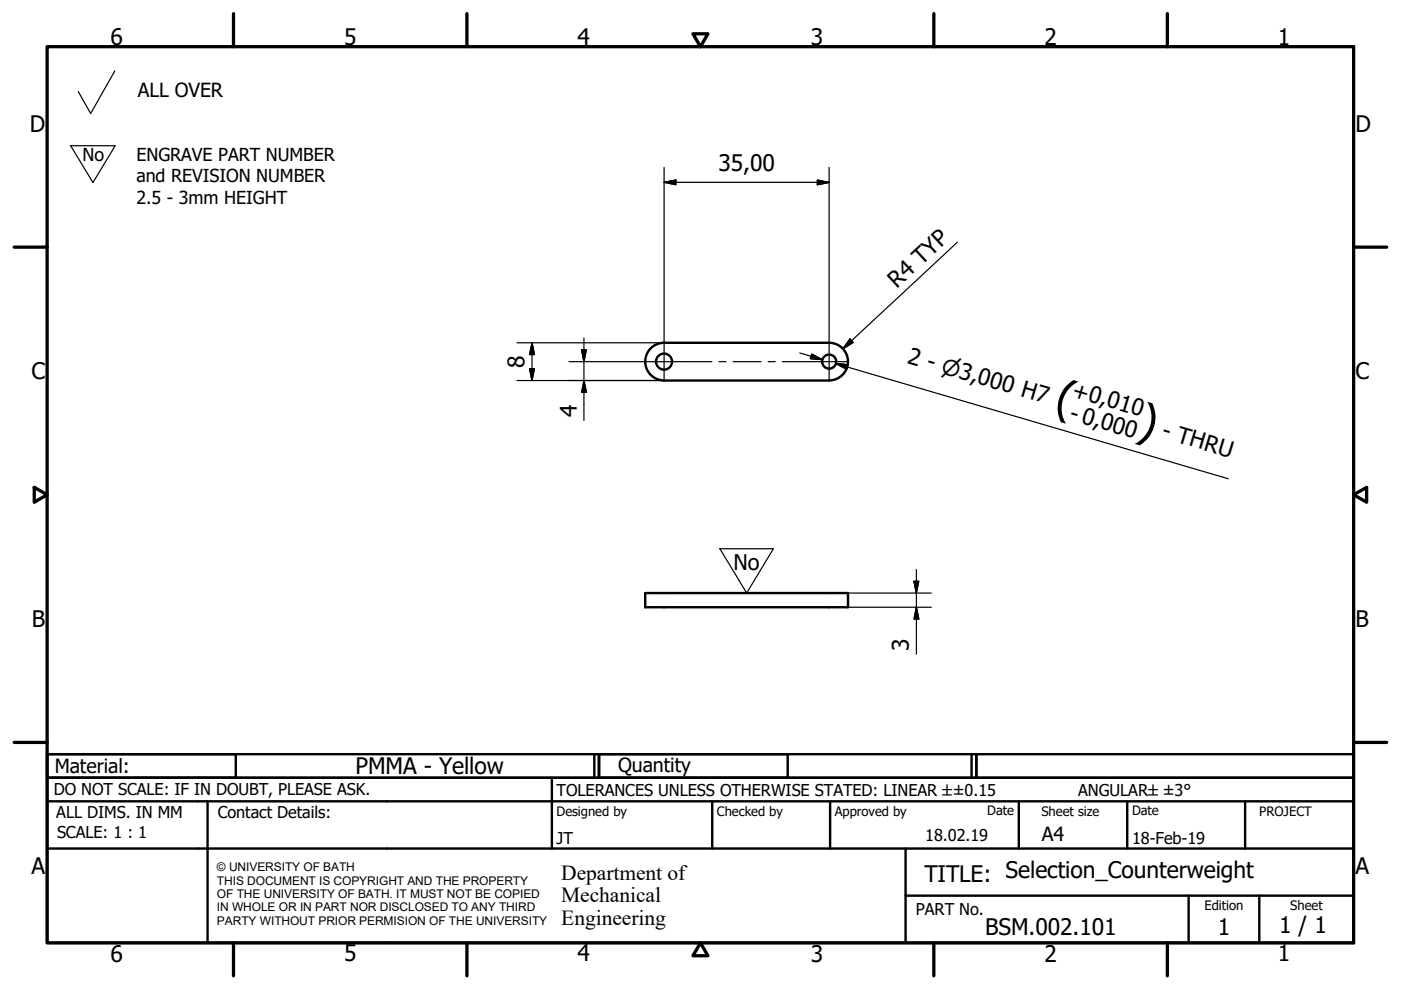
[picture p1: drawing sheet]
<svg xmlns="http://www.w3.org/2000/svg" width="297mm" height="210mm" viewBox="0 0 297 210" stroke-linecap="round" stroke-linejoin="round" font-family="sans-serif">
<!-- layer: Visible (ISO) -->
<g fill="none" stroke="#000" stroke-width=".51">
<path d="M175.8 72.7h-35a4 4 0 0 0-4 4 4 4 0 0 0 4 4h35M175.8 72.7a4 4 0 0 1 4 4 4 4 0 0 1-4 4M136.8 125.7h43v3h-43z"/>
<circle cx="140.8" cy="76.7" r="1.7"/>
<circle cx="175.8" cy="76.7" r="1.49"/>
</g>
<!-- layer: Border (ISO) -->
<g fill="none" stroke="#000" stroke-width=".7">
<path d="M10 9.9h277v190h-277zM49.5 2.9v7M99 2.9v7M146.9 7.2h3.2l-1.6 2.7zM198 2.9v7M247.5 2.9v7M3 52.4h7M287 52.4h7M7.3 103.3l2.7 1.6-2.7 1.6zM287 104.9l2.8-1.6v3.2zM3 157.4h7M287 157.4h7"/>
<path d="M49.5 199.9v7M99 199.9v7M148.5 199.9l1.6 2.7h-3.2zM198 199.9v7M247.5 199.9v7"/>
</g>
<!-- layer: Title (ISO) -->
<g fill="none" stroke="#000" stroke-width=".51">
<path d="M10 159.9h40v5h-40zM10 159.9h117v5h-117zM126 159.9v5M127 159.9h40v5h-40zM127 159.9h80v5h-80zM206 159.9v5M207 159.9h80v5h-80zM10 169.9v-5h277v5M10 169.9h277v30h-277zM10 179.9h277M44 169.9v30M117 164.9v15"/>
<path d="M151 169.9v10M176 169.9v10M192 179.9v20M216 169.9v10M239 169.9v10M264 169.9v10M192 189.9h95M252 189.9v10M267 189.9v10"/>
</g>
<!-- layer: Sketch Geometry (ISO) -->
<path d="M24.4 15l-5.2 9.1-2.6-4.7M15 30.9h9.4l-4.7 7.8zM152.6 116.3h11.4l-5.7 9.4z" fill="none" stroke="#000" stroke-width=".25"/>
<path d="M158.2 135.1h.1" fill="none" stroke="#fff" stroke-width=".21"/>
<!-- layer: Center Mark (ISO) -->
<path d="M140.8 72.5v8.4M175.8 72.7v8" fill="none" stroke="#000" stroke-width=".25"/>
<!-- layer: Centerline (ISO) -->
<path d="M136.6 76.7h14.3M152.4 76.7h1.5M155.4 76.7h6M162.9 76.7h1.5M165.9 76.7h13.9" fill="none" stroke="#000" stroke-width=".25"/>
<!-- layer: Dimension (ISO) -->
<g fill="none" stroke="#000" stroke-width=".25">
<path d="M140.8 38.7l2.5-.5v1zM140.8 38.7h35M140.8 35.5v37M173.3 38.2l2.5 .5-2.5 .5zM175.8 35.5v37.2M203 51.3l-24.3 22.6M109.6 72.7h31.1M112.3 78.2h1l-.5 2.5zM112.8 72.7l.5 2.5h-1zM112.8 72.7v8M120.6 76.7h16M123.3 74.2h1l-.5 2.5z"/>
<path d="M123.8 71.7v17.4M169.6 74.8l4.7 1.5M172.1 75.1l2.2 1.2-2.5-.3zM177.2 77.1l2.6 .2-.3 1zM179.6 77.8l-2.4-.7 83.2 24.4M180.2 71.9l.7 .7-2.2 1.3zM109.6 80.7h31.1M123.8 80.7l.5 2.5h-1zM179.8 128.7h17.7M179.8 125.7h17.7M193.8 123.2h1l-.5 2.5zM194.3 128.7l.5 2.5h-1z"/>
<path d="M194.3 120.7v18"/>
</g>
<g fill="#000" stroke="#000" stroke-width=".25">
<path d="M140.8 38.7l2.5-.5zM140.8 38.7l2.5-.5v1zM173.3 39.2l2.5-.5zM173.3 38.2l2.5 .5-2.5 .5zM112.3 78.2l.5 2.5zM112.3 78.2h1l-.5 2.5zM112.8 72.7l.5 2.5zM112.8 72.7l.5 2.5h-1zM123.3 74.2l.5 2.5zM123.3 74.2h1l-.5 2.5zM171.8 76l2.5 .3zM172.1 75.1l2.2 1.2-2.5-.3z"/>
<path d="M177.2 77.1l2.6 .2zM177.2 77.1l2.6 .2-.3 1zM180.2 71.9l-1.5 2zM180.2 71.9l.7 .7-2.2 1.3zM123.8 80.7l.5 2.5zM123.8 80.7l.5 2.5h-1zM193.8 123.2l.5 2.5zM193.8 123.2h1l-.5 2.5zM194.3 128.7l.5 2.5zM194.3 128.7l.5 2.5h-1z"/>
</g>
<g font-size="9.7">
<text x="223.3" y="87" transform="rotate(16 223.3 87)">(</text>
<text x="240.8" y="92.2" transform="rotate(16 240.8 92.2)">)</text>
</g>
<g font-size="4.8">
<text x="23.4" y="9.5">6</text>
<text x="72.9" y="9.5">5</text>
<text x="122.4" y="9.5">4</text>
<text x="171.9" y="9.5">3</text>
<text x="221.4" y="9.5">2</text>
<text x="270.9" y="9.5">1</text>
<text x="6.3" y="27.9">D</text>
<text x="287.4" y="27.9">D</text>
<text x="152.3" y="36.3">35,00</text>
<text x="190.2" y="61.2" transform="rotate(-43 190.2 61.2)">R4 TYP</text>
<text x="111.2" y="78" transform="rotate(-90 111.2 78)">8</text>
<text x="192.2" y="76.9" transform="rotate(16 192.2 76.9)">2 - ⌀3,000 H7</text>
<text x="6.7" y="80.4">C</text>
<text x="287.4" y="80.4">C</text>
<text x="122.3" y="88.4" transform="rotate(-90 122.3 88.4)">4</text>
<text x="226.5" y="89.1" transform="rotate(16 226.5 89.1)">- 0,000</text>
<text x="227.1" y="84.1" transform="rotate(16 227.1 84.1)">+0,010</text>
<text x="246.1" y="92.7" transform="rotate(16 246.1 92.7)">- THRU</text>
<text x="6.8" y="132.9">B</text>
<text x="192.7" y="137.9" transform="rotate(-90 192.7 137.9)">3</text>
<text x="287.4" y="132.9">B</text>
<text x="75.4" y="164.1">PMMA - Yellow</text>
<text x="6.7" y="185.4">A</text>
<text x="287.4" y="185.4">A</text>
<text x="196" y="187">TITLE: Selection_Counterweight</text>
<text x="271.2" y="197.9">1 / 1</text>
<text x="23.4" y="203.9">6</text>
<text x="72.9" y="203.8">5</text>
<text x="122.4" y="203.8">4</text>
<text x="171.9" y="203.9">3</text>
<text x="208.9" y="198.2">BSM.002.101</text>
<text x="221.4" y="203.9">2</text>
<text x="258.2" y="198.2">1</text>
<text x="270.9" y="203.8">1</text>
</g>
<g font-size="4.6">
<text x="155.5" y="120.8">No</text>
<text x="119" y="186.5">Department of</text>
<text x="119" y="191.3">Mechanical</text>
<text x="119" y="196">Engineering</text>
</g>
<g font-size="4.1">
<text x="29.2" y="20.5">ALL OVER</text>
<text x="11.6" y="163.9">Material:</text>
<text x="131" y="163.7">Quantity</text>
<text x="220.9" y="178.4">A4</text>
</g>
<g font-size="3.8">
<text x="17.5" y="34.2">No</text>
<text x="28.9" y="34.1">ENGRAVE PART NUMBER</text>
<text x="28.9" y="38.7">and REVISION NUMBER</text>
<text x="28.9" y="43.2">2.5 - 3mm HEIGHT</text>
</g>
<g font-size="3.5">
<text x="11.4" y="168.5">DO NOT SCALE: IF IN DOUBT, PLEASE ASK.</text>
<text x="11.9" y="173.5">ALL DIMS. IN MM</text>
<text x="46.2" y="173.5">Contact Details:</text>
<text x="118" y="168.8">TOLERANCES UNLESS OTHERWISE STATED: LINEAR ±±0.15</text>
<text x="228.6" y="168.8">ANGULAR±±3°</text>
<text x="12.1" y="177.6">SCALE: 1 : 1</text>
<text x="118" y="178.9">JT</text>
<text x="196.2" y="178.3">18.02.19</text>
<text x="240" y="178.9">18-Feb-19</text>
<text x="194.2" y="194.1">PART No.</text>
</g>
<g font-size="2.8">
<text x="118" y="173">Designed by</text>
<text x="152" y="173">Checked by</text>
<text x="177" y="173">Approved by</text>
<text x="209.3" y="172.9">Date</text>
<text x="220.8" y="173">Sheet size</text>
<text x="240" y="172.9">Date</text>
<text x="267" y="172.9">PROJECT</text>
<text x="255.4" y="193">Edition</text>
<text x="273.6" y="193">Sheet</text>
</g>
<g font-size="2.5">
<text x="46" y="184.7">© UNIVERSITY OF BATH</text>
<text x="46" y="187.6">THIS DOCUMENT IS COPYRIGHT AND THE PROPERTY</text>
<text x="46" y="190.4">OF THE UNIVERSITY OF BATH. IT MUST NOT BE COPIED</text>
<text x="46" y="193.2">IN WHOLE OR IN PART NOR DISCLOSED TO ANY THIRD</text>
<text x="46" y="196.1">PARTY WITHOUT PRIOR PERMISION OF THE UNIVERSITY</text>
</g>
</svg>
